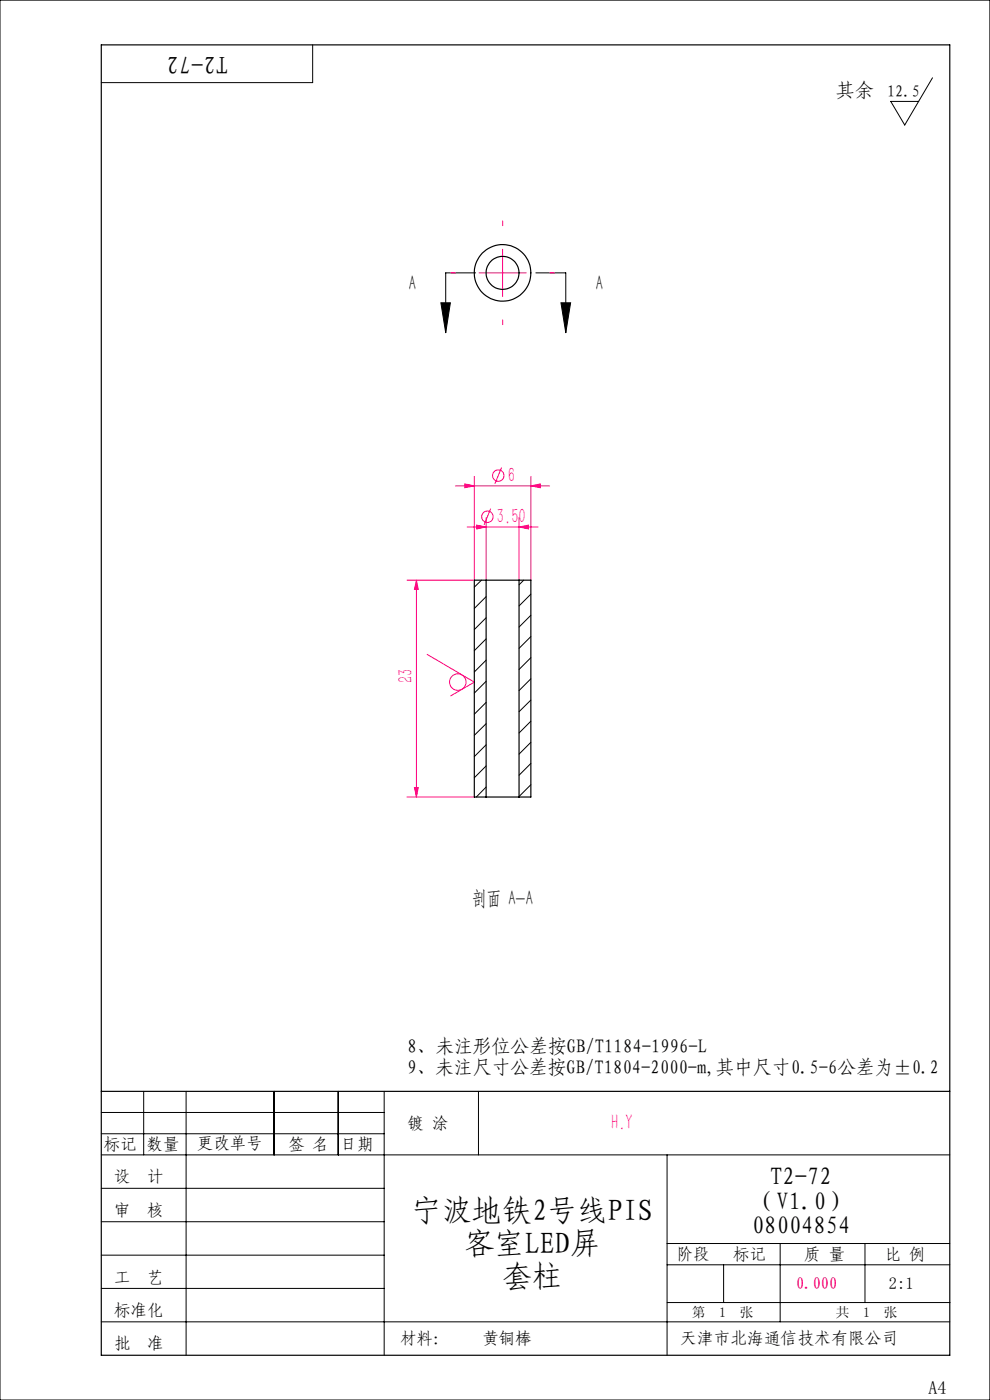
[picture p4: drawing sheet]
<svg xmlns="http://www.w3.org/2000/svg" width="210mm" height="297mm" viewBox="0 0 210 297" stroke-linecap="round" stroke-linejoin="round" font-family="sans-serif">
<g fill="none" stroke="#ff0080" stroke-width=".21">
<path d="M101.6 57.9h10M106.6 52.9v10M106.4 99.2l-1.4 3.4M96.6 103.1h20M98.6 102.7l2 .4-2 .4zM99.1 111.8h15M100.6 101.1v22h-14.3M101.1 111.4l2 .4-2 .4zM103.1 109.8v13.3M104.1 107.9l-1.4 3.5M110.1 111.8l2-.4v.8zM110.1 109.8v13.3"/>
<path d="M112.6 103.1l2-.4v.8zM112.6 101.1v22M88.3 123.1l.4 2h-.8zM88.3 123.1v46M90.6 138.8l10 5.9-5 2.9M86.3 169.1h14.3M87.9 167.1h.8l-.4 2z"/>
<circle cx="103.4" cy="109.6" r="1.21"/>
<circle cx="105.7" cy="100.9" r="1.21"/>
<circle cx="97.1" cy="144.7" r="1.76"/>
</g>
<g fill="none" stroke="#000" stroke-width=".21">
<path d="M0 0h210v297h-210zM66.3 9.5v8h-44.8M197.8 16.5l-5.9 10-3-5h6M100.9 57.9h-6.4v12.7M113.7 57.9h6.3v12.7M93.5 64.2h2l-1 6.4zM119 64.2h2l-1 6.4zM21.5 236h60M30.5 231.5v13.5M39.5 231.5v56M58.1 231.5v13.5M71.8 231.5v13.5"/>
<path d="M81.5 231.5v56M101.5 231.5v13.5M21.5 240.5h60M21.5 245h180M21.5 252.1h60M21.5 259.2h60M141.5 245v42.5M21.5 266.3h60M21.5 273.3h60M141.5 268.3h60M141.5 263.8h60M141.5 276.3h60"/>
<path d="M153.5 268.3v8M165.5 263.8v16.6M183.5 263.8v12.5M21.5 280.4h180"/>
</g>
<path d="M96.6 57.9h-1M106.6 47.9v-1M116.6 57.9h1M106.6 67.9v1" fill="none" stroke="#ff0080" stroke-width=".21" stroke-dasharray="15.2 1.3 1.3 1.3"/>
<path d="M21.5 9.5h180v278h-180zM21.5 231.5h180" fill="none" stroke="#000" stroke-width=".25"/>
<path d="M93.5 64.2h2l-1 6.4zM119 64.2h2l-1 6.4z" fill="#000"/>
<g fill="#ff0080">
<path d="M-.1 109.5v.8zM-.1 109.5v.8zM101.1 111.4l2 .4-2 .4zM110.1 111.8l2-.4v.8zM98.6 102.7l2 .4-2 .4zM112.6 103.1l2-.4v.8z"/>
<path d="M88.3 123.1l.4 2h-.8zM87.9 167.1h.8l-.4 2z"/>
</g>
<g fill="none" stroke="#000" stroke-width=".25">
<path d="M103.1 123.1h7M103.1 123.1h-2.5v46h2.5M103.1 123.1v46M110.1 123.1v46M110.1 123.1h2.5v46h-2.5M103.1 169.1h7"/>
<circle cx="106.6" cy="57.9" r="3.5"/>
<circle cx="106.6" cy="57.9" r="6"/>
</g>
<g fill="none" stroke="#000" stroke-width=".21">
<path d="M102.1 123.1l-1.5 1.5M103.1 131.1l-2.5 2.5M103.1 135.5l-2.5 2.5M103.1 126.6l-2.5 2.5M111.1 123.1l-1 1M112.6 126l-2.5 2.5M112.6 130.5l-2.5 2.5M112.6 135l-2.5 2.5M112.6 139.5l-2.5 2.5M103.1 140l-2.5 2.6M103.1 144.5l-2.5 2.5M103.1 149l-2.5 2.5"/>
<path d="M103.1 153.5l-2.5 2.5M103.1 158l-2.5 2.5M112.6 144l-2.5 2.5M112.6 148.5l-2.5 2.5M112.6 153l-2.5 2.5M112.6 157.5l-2.5 2.5M103.1 162.5l-2.5 2.5M103.1 167l-2.1 2.1M112.6 162l-2.5 2.5M112.6 166.5l-2.5 2.5"/>
</g>
<g font-size="6.4">
<text x="87.3" y="258.9">宁波地铁2号线PIS</text>
<text x="98.5" y="265.9">客室LED屏</text>
<text x="106.5" y="272.9">套柱</text>
</g>
<g font-size="5.2">
<text x="48.4" y="12" transform="rotate(-180 48.4 12)">T2-72</text>
<text x="163.4" y="251.4">T2-72</text>
<text x="159.5" y="256.6">（V1.0）</text>
<text x="159.5" y="261.9">08004854</text>
</g>
<g font-size="4.4">
<text x="86.7" y="61.5">A</text>
<text x="126.4" y="61.5">A</text>
<text x="100.2" y="192.1">剖面 A-A</text>
</g>
<g font-size="4.4" fill="#ff0080">
<text x="107.7" y="102.2">6</text>
<text x="105.4" y="110.9">3.50</text>
<text x="87.5" y="145" transform="rotate(-90 87.5 145)">23</text>
<text x="129.6" y="239.5">H.Y</text>
</g>
<g font-size="4.1">
<text x="177.3" y="20.5">其余</text>
<text x="86.5" y="223.4">8、未注形位公差按GB/T1184-1996-L</text>
<text x="86.5" y="227.9">9、未注尺寸公差按GB/T1804-2000-m,其中尺寸0.5-6公差为±0.2</text>
</g>
<text font-size="3.9" x="196.9" y="295.8">A4</text>
<text font-size="3.6" x="144.3" y="285.1">天津市北海通信技术有限公司</text>
<g font-size="3.5">
<text x="188.2" y="20.6">12.5</text>
<text x="86.5" y="239.5">镀 涂</text>
<text x="22.1" y="243.9">标记</text>
<text x="31.1" y="243.9">数量</text>
<text x="41.8" y="243.8">更改单号</text>
<text x="61.1" y="243.9">签 名</text>
<text x="72.3" y="243.9">日期</text>
<text x="24.2" y="250.8">设</text>
<text x="31.2" y="250.8">计</text>
<text x="24.2" y="257.9">审</text>
<text x="31.2" y="257.9">核</text>
<text x="143.5" y="267.3">阶段</text>
<text x="155.5" y="267.3">标记</text>
<text x="170.6" y="267.3">质 量</text>
<text x="187.7" y="267.4">比 例</text>
<text x="24.2" y="272.1">工</text>
<text x="31.2" y="272.1">艺</text>
<text x="188.6" y="273.5">2:1</text>
<text x="24.2" y="279.2">标准化</text>
<text x="24.2" y="286.3">批</text>
<text x="31.2" y="286.3">准</text>
<text x="84.9" y="285.2">材料：</text>
<text x="102.3" y="285.2">黄铜棒</text>
</g>
<text font-size="3.5" fill="#f00" x="168.8" y="273.5">0.000</text>
<g font-size="2.9">
<text x="146.8" y="279.4">第</text>
<text x="152.6" y="279.4">1</text>
<text x="156.9" y="279.4">张</text>
<text x="177.3" y="279.4">共</text>
<text x="183.1" y="279.4">1</text>
<text x="187.5" y="279.4">张</text>
</g>
</svg>
